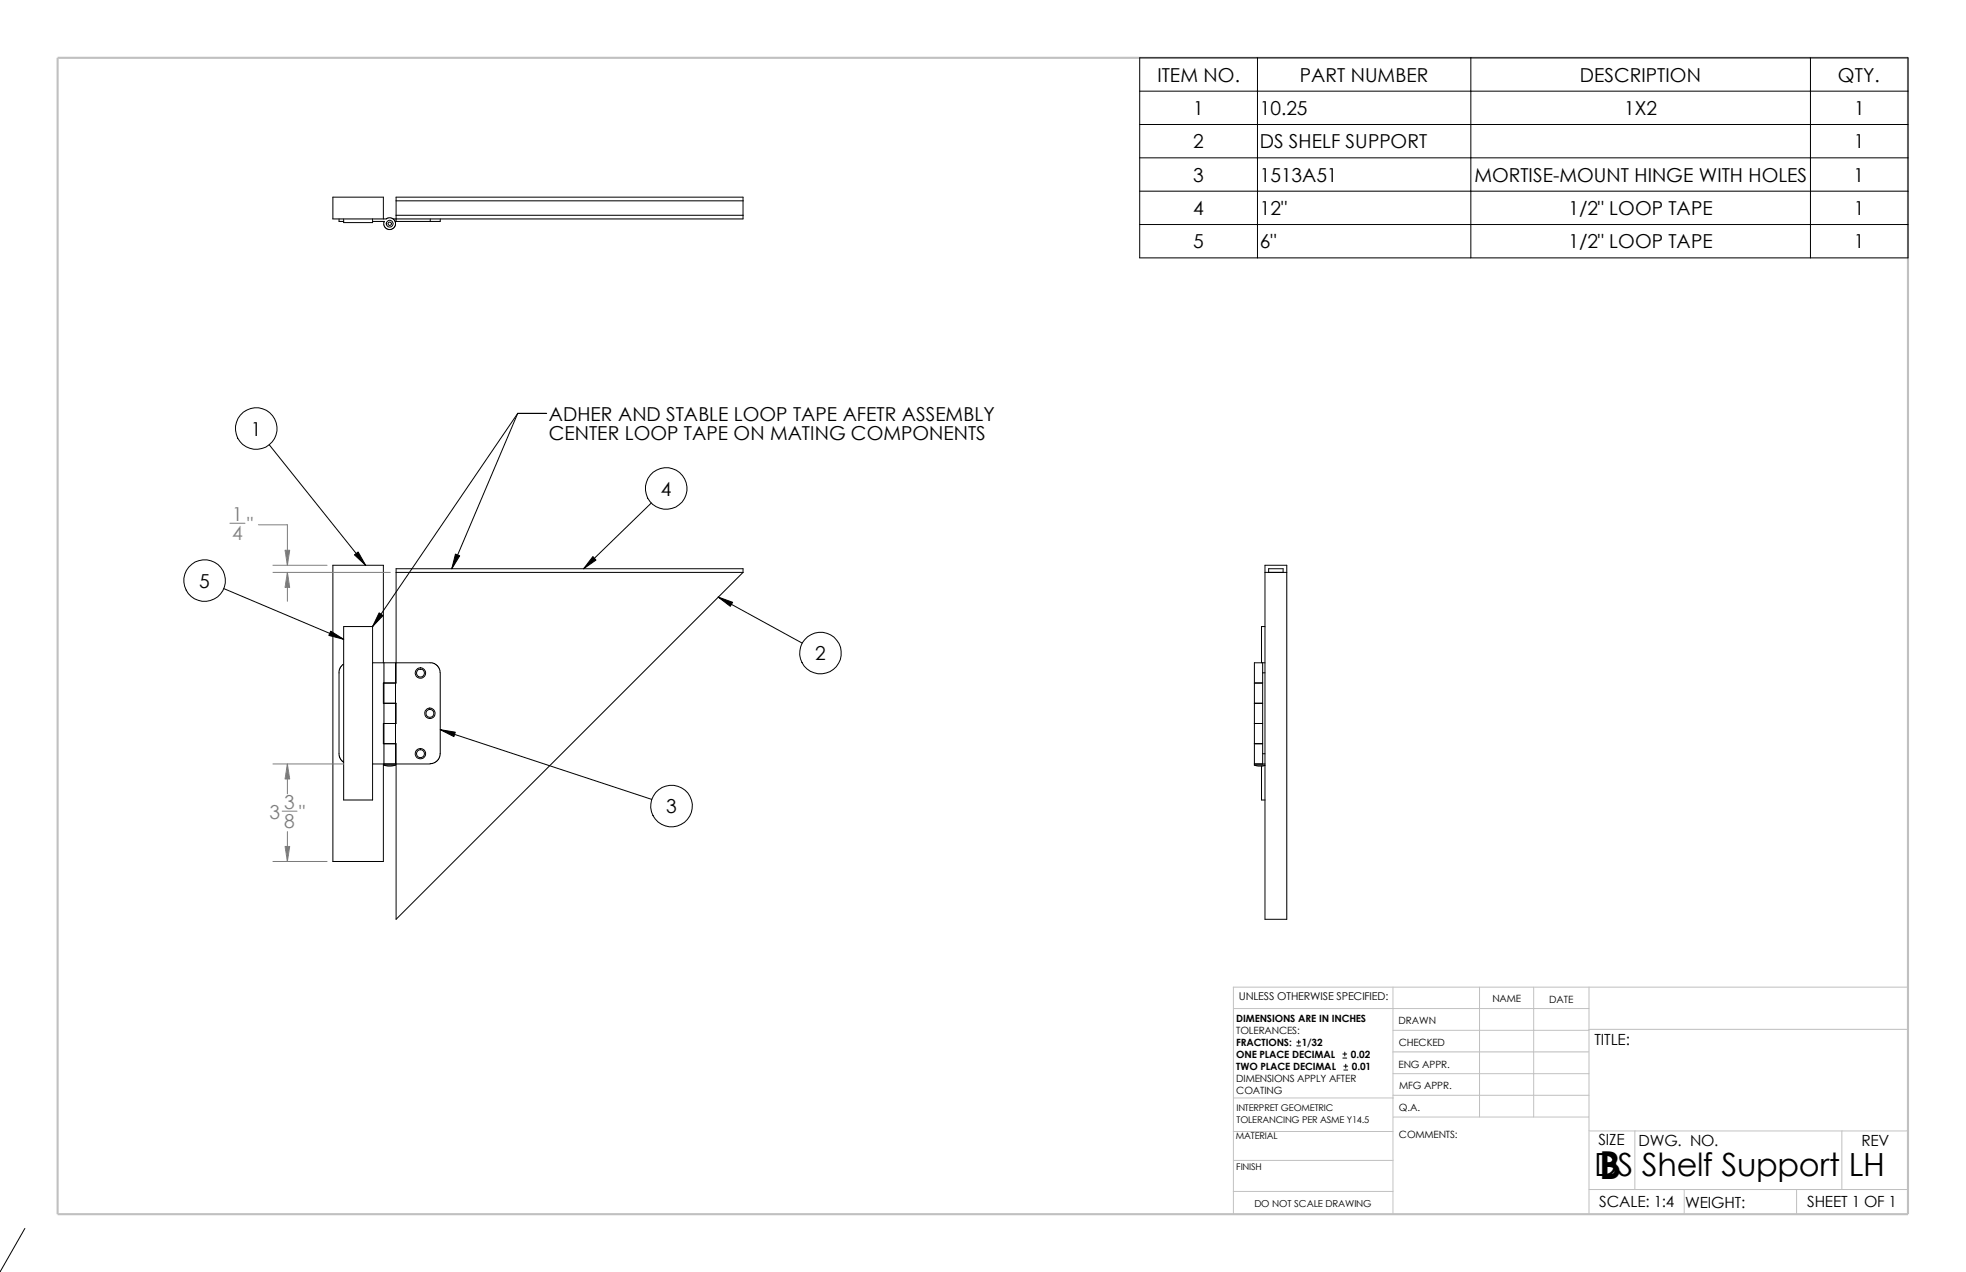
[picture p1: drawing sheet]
<svg xmlns="http://www.w3.org/2000/svg" width="432mm" height="279mm" viewBox="0 0 432 279" stroke-linecap="round" stroke-linejoin="round" font-family="sans-serif">
<g fill="none" stroke="#c0c0c0" stroke-width=".22">
<path d="M305.9 216.8v49.9M325 216.8v28.6M336.8 216.8v28.6M349 216.8v49.9M419.1 216.8h-148.2v49.9M270.9 221.5h78.1M305.9 235.8h43.1M305.9 226.3h43.1M305.9 231.1h43.1M349 226.1h70.1M270.9 248.5h35.1M270.9 241.2h35.1"/>
<path d="M270.9 254.9h35M305.9 240.6h43.1M306 245.4h43M349 248.4h70.1M359.1 248.4v12.9M404.5 248.4v12.9M270.9 261.7h35M349 261.3h70.1M369.9 261.3v5.4M394.6 261.3v5.4"/>
</g>
<path d="M12.7 12.7h406.4v254h-406.4z" fill="none" stroke="#c0c0c0" stroke-width=".47"/>
<g fill="none" stroke="#000" stroke-width=".22">
<path d="M250.3 12.7h168.8v43.9h-168.8zM276.2 12.7v43.9M323 12.7v43.9M397.6 12.7v43.9M250.3 20h168.8M250.3 27.3h168.8M250.3 34.7h168.8M74.5 48.1v.5h1M75.5 48.1v.8h6.3v-.8M84.2 48.1v-4.8h-11.1v4.8h11.7l.4-.2 .6-.1 .9 .6 .2 1-.6 .8-1 .2-.5-.2-.4-.5-.1-.3 .1-.8h-2.6M86.4 48.1h76.8v-4.8h-76.2v5.3M86.8 48.6h7.7"/>
<path d="M87 47.3h76.2M87 44.1h76.2M94.5 48.1v.5M96.7 48.1v.5h-2.2M250.3 42h168.8M250.3 49.3h168.8M59.1 97.7l21.2 26.5M113.7 90.8h6.4M113.7 90.8l-31.9 46.8M113.7 90.8l-14.5 34.1M143 110.5l-14.8 14.4M49.1 129.3l26.4 11.1"/>
<path d="M75.5 137.6h6.3v38.1h-6.3zM87 125.7h76.2M157.7 131.1l18.5 10.2M163.2 125.7v-.8h-76.2v25.1h-.1M163.2 125.7l-76.2 76.2v-38.5h-.1M277.8 137.6h-.7v8M277.8 125.7h4.8M277.8 124.2h4.8v77.7h-4.8zM278.6 125.7v-.8h3.2v.8M75.4 145.9l-.5 .5-.4 1v18.5l.3 .9 .7 .6M81.8 145.6h2.5M84.2 145.6v-21.4h-11.1v65h11.1v-21.4"/>
<path d="M84.3 150h-.1v4.5h.1M84.3 158.9h-.1v4.5h.1M84.3 145.6v22.5M84.3 150h2.6M84.3 158.9h2.6M84.3 145.6h2.6v22.5M84.3 154.5h2.6M86.9 154.5h.1v4.4h-.1M87 145.6h7.9l.9 .4 .7 .8 .2 1v17.8l-.2 .9-.4 .5-.7 .6-.9 .2M275.5 158.9h1.8zM275.5 150h1.8zM275.5 154.5h1.8z"/>
<path d="M277.3 145.6v2.2M277.3 145.6h-1.8v22.5M277.3 147.8h.5M277.3 147.8v17.8M277.3 145.6h.5M81.8 167.8h2.5M84.3 168.1l.9 .2 1.7-.2M84.3 167.8h2.6zM84.3 163.4h2.6M84.3 168.1h2.6M87 167.8h7.5M96.7 160.3l46.5 15.3"/>
<path d="M275.5 168.1l.8 .2 1.5-.2M275.5 167.8h1.8zM275.5 163.4h1.8zM275.5 168.1h2.3M277.1 168.3v7.4h.7M277.3 165.6v2.2M277.3 165.6h.5M277.3 167.8h.5M284.8 229.7h.9M284.8 228.9h.9M285.2 228.5v.8M294.9 232.4h.9"/>
<path d="M294.9 231.5h.9M295.1 235h.9M295.1 234.2h.9M295.4 231.1v.8M295.6 233.8v.8M5.5 269.8l-5.6 9.5"/>
<circle cx="85.6" cy="49.1" r=".75"/>
<circle cx="85.6" cy="49.2" r=".37"/>
<circle cx="56.3" cy="94.1" r="4.6"/>
<circle cx="146.3" cy="107.3" r="4.6"/>
<circle cx="44.9" cy="127.5" r="4.6"/>
<circle cx="92.3" cy="147.8" r="1.15"/>
<circle cx="92.3" cy="147.8" r=".86"/>
<circle cx="94.4" cy="156.7" r="1.15"/>
<circle cx="94.4" cy="156.7" r=".87"/>
<circle cx="180.2" cy="143.4" r="4.6"/>
<circle cx="92.4" cy="165.6" r="1.14"/>
<circle cx="92.4" cy="165.5" r=".87"/>
<circle cx="147.5" cy="177" r="4.6"/>
</g>
<path d="M50.5 114.9h3.3M56.8 115.3h6.3v8.9M59.9 124.2h11.9M59.9 125.7h25.8M63.1 125.7v6.4M59.9 167.8h15.5M62 178.2h3.2M63.1 167.8v6.6M59.9 189.2h11.9M63.1 182.7v6.5" fill="none" stroke="#808080" stroke-width=".22"/>
<g fill="#808080" stroke="#808080" stroke-width=".22">
<path d="M62.6 120.9h1l-.5 3.3z"/>
<path d="M63.1 125.7l.5 3.3h-1z"/>
<path d="M62.6 185.9h1l-.5 3.3z"/>
<path d="M63.1 167.8l.5 3.3h-1z"/>
</g>
<path d="M77.9 121.9l.8-.7 1.6 3zM83.3 134.6l.8 .6-2.3 2.4zM100 121.7l1 .4-1.8 2.8zM130.2 122.3l.7 .7-2.7 1.9zM157.7 131.1l3.2 1.2-.5 .9zM72.6 138.6l2.9 1.8-3.3-.8zM96.7 160.3l3.3 .5-.3 1z" fill="#000" stroke="#000" stroke-width=".22"/>
<text font-size="8.5" x="351.2" y="259">B</text>
<text font-size="7" x="350.1" y="258.2">DS Shelf Support LH</text>
<g font-size="4.2">
<text x="254.2" y="17.9">ITEM NO.</text>
<text x="285.5" y="17.9">PART NUMBER</text>
<text x="347" y="17.9">DESCRIPTION</text>
<text x="403.7" y="17.9">QTY.</text>
<text x="262.1" y="25.3">1</text>
<text x="276.7" y="25.3">10.25</text>
<text x="356.7" y="25.3">1X2</text>
<text x="407.2" y="25.3">1</text>
<text x="262.1" y="32.6">2</text>
<text x="276.7" y="32.6">DS SHELF SUPPORT</text>
<text x="407.2" y="32.6">1</text>
<text x="262.1" y="39.9">3</text>
<text x="276.7" y="39.9">1513A51</text>
<text x="323.8" y="39.9">MORTISE-MOUNT HINGE WITH HOLES</text>
<text x="407.1" y="39.9">1</text>
<text x="262.1" y="47.2">4</text>
<text x="276.7" y="47.2">12&quot;</text>
<text x="344.5" y="47.2">1/2&quot; LOOP TAPE</text>
<text x="407.2" y="47.2">1</text>
<text x="262.1" y="54.6">5</text>
<text x="276.7" y="54.6">6&quot;</text>
<text x="344.5" y="54.6">1/2&quot; LOOP TAPE</text>
<text x="407.2" y="54.6">1</text>
<text x="55.1" y="95.7">1</text>
<text x="120.6" y="92.5">ADHER AND STABLE LOOP TAPE AFETR ASSEMBLY</text>
<text x="120.6" y="96.7">CENTER LOOP TAPE ON MATING COMPONENTS</text>
<text x="145.2" y="108.9">4</text>
<text x="43.8" y="129.1">5</text>
<text x="179" y="145">2</text>
<text x="146.3" y="178.6">3</text>
</g>
<g font-size="4.2" fill="#808080">
<text x="51" y="114.4">1</text>
<text x="51" y="118.6">4</text>
<text x="54.3" y="116.7">&quot;</text>
<text x="59.2" y="180">3</text>
<text x="62.4" y="177.6">3</text>
<text x="65.7" y="180">&quot;</text>
<text x="62.4" y="181.8">8</text>
</g>
<g font-size="3.4">
<text x="350.2" y="229.5">TITLE:</text>
<text x="351.1" y="251.6">SIZE</text>
<text x="359.9" y="251.6">DWG. NO.</text>
<text x="408.9" y="251.7">REV</text>
<text x="351.2" y="265.2">SCALE: 1:4</text>
<text x="370.1" y="265.3">WEIGHT:</text>
<text x="396.9" y="265.2">SHEET 1 OF 1</text>
</g>
<text font-size="2.4" x="272.1" y="219.7">UNLESS OTHERWISE SPECIFIED:</text>
<g font-size="2.2">
<text x="327.8" y="220.2">NAME</text>
<text x="340.3" y="220.2">DATE</text>
<text x="271.5" y="227.2">TOLERANCES:</text>
<text x="271.5" y="224.5">DIMENSIONS ARE IN INCHES</text>
<text x="307.2" y="225">DRAWN</text>
<text x="271.5" y="229.7">FRACTIONS:</text>
<text x="271.5" y="232.4">ONE PLACE DECIMAL</text>
<text x="285.9" y="229.7">1/32</text>
<text x="296.7" y="232.4">0.02</text>
<text x="307.2" y="229.8">CHECKED</text>
<text x="271.5" y="235.1">TWO PLACE DECIMAL</text>
<text x="271.5" y="237.7">DIMENSIONS APPLY AFTER</text>
<text x="296.9" y="235.1">0.01</text>
<text x="307.2" y="234.5">ENG APPR.</text>
<text x="307.3" y="239.2">MFG APPR.</text>
<text x="271.5" y="240.4">COATING</text>
<text x="307.3" y="244">Q.A.</text>
<text x="307.3" y="250.1">COMMENTS:</text>
</g>
<text font-size="2.1" x="275.5" y="265.1">DO NOT SCALE DRAWING</text>
<g font-size="2">
<text x="271.6" y="244.1">INTERPRET GEOMETRIC</text>
<text x="271.4" y="250.1">MATERIAL</text>
<text x="271.6" y="246.6">TOLERANCING PER ASME Y14.5</text>
<text x="271.5" y="257">FINISH</text>
</g>
</svg>
